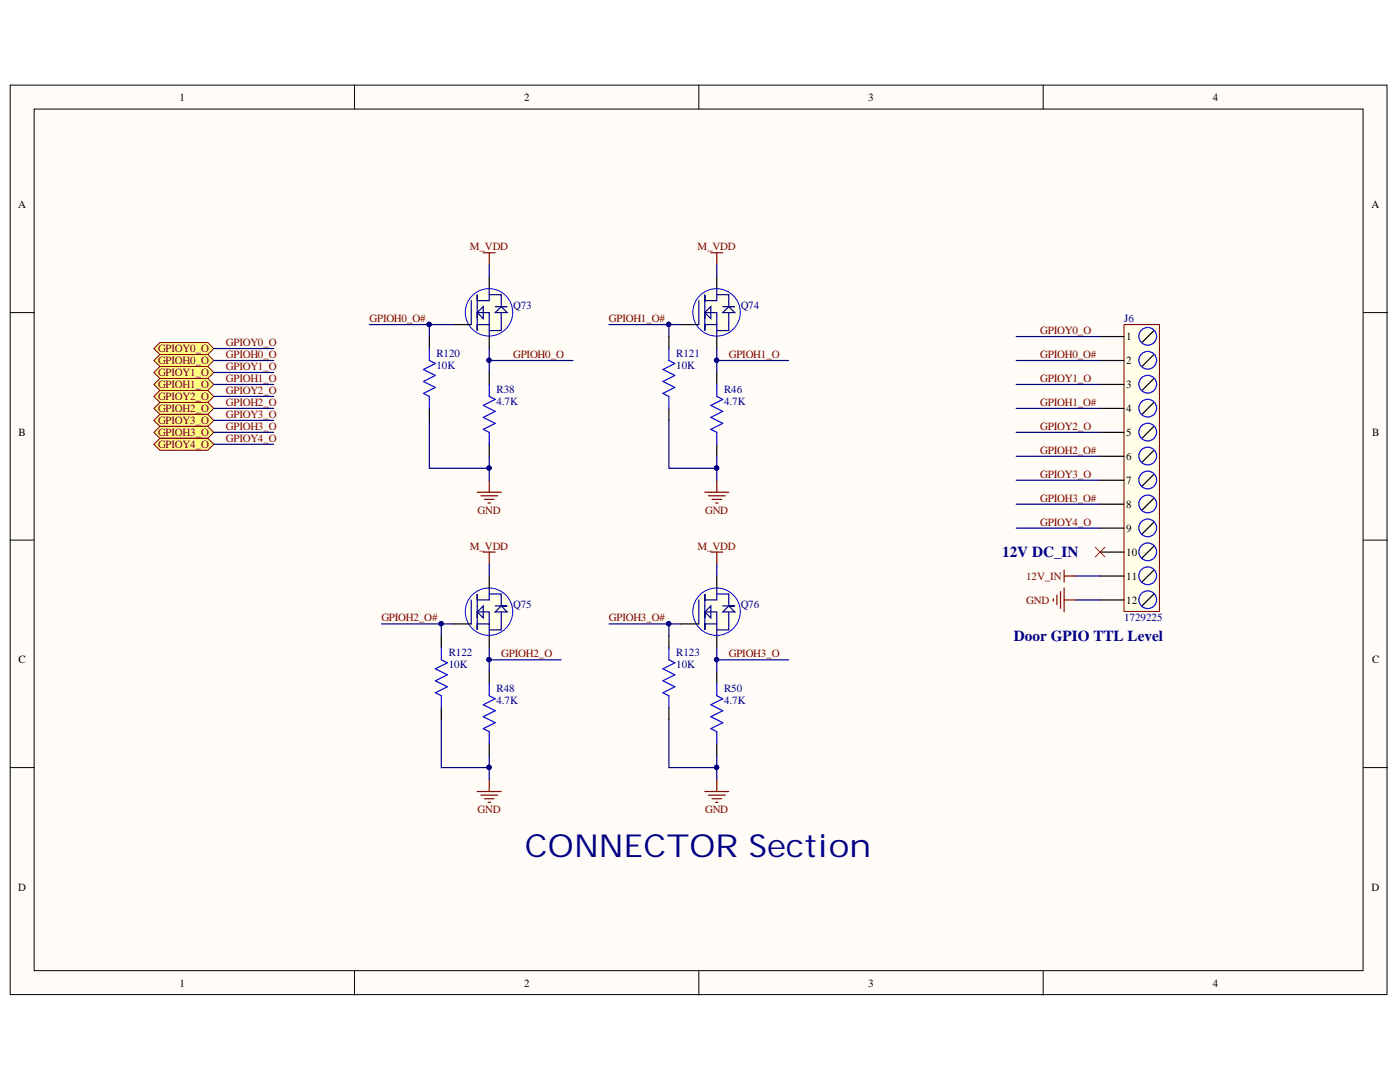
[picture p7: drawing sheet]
<svg xmlns="http://www.w3.org/2000/svg" width="279mm" height="216mm" viewBox="0 0 279 216" stroke-linecap="round" stroke-linejoin="round" font-family="sans-serif">
<g fill="#fffcf8" stroke="#000" stroke-width=".2">
<path d="M2 17h274.8v181.5h-274.8z"/>
<path d="M6.8 21.8h265.2v171.9h-265.2z"/>
</g>
<path d="M70.7 17v4.8M139.5 17v4.8M208.2 17v4.8M2 62.4h4.8M272.1 62.4h4.8M2 107.8h4.8M272.1 107.8h4.8M2 153.2h4.8M272.1 153.2h4.8M70.7 193.8v4.8M139.5 193.8v4.8M208.2 193.8v4.8" fill="none" stroke="#000" stroke-width=".2"/>
<path d="M210.2 119.5v.5M210.9 118.8v1.9M211.7 118v3.4M212.4 113.7v2.4M212.4 117.3v4.8M212.4 114.9h2.4M212.4 119.7h2.4" fill="none" stroke="#800000" stroke-width=".24"/>
<g fill="#ffff80" stroke="#800000" stroke-width=".2">
<path d="M30.7 69.5l1.2-1.1h9.6l1.2 1.1-1.2 1.2h-9.6z" fill-rule="evenodd"/>
<path d="M30.7 71.9l1.2-1.2h9.6l1.2 1.2-1.2 1.2h-9.6z" fill-rule="evenodd"/>
<path d="M30.7 74.3l1.2-1.2h9.6l1.2 1.2-1.2 1.2h-9.6z" fill-rule="evenodd"/>
<path d="M30.7 76.7l1.2-1.2h9.6l1.2 1.2-1.2 1.2h-9.6z" fill-rule="evenodd"/>
<path d="M30.7 79.1l1.2-1.2h9.6l1.2 1.2-1.2 1.2h-9.6z" fill-rule="evenodd"/>
<path d="M30.7 81.5l1.2-1.2h9.6l1.2 1.2-1.2 1.2h-9.6z" fill-rule="evenodd"/>
<path d="M30.7 83.9l1.2-1.2h9.6l1.2 1.2-1.2 1.2h-9.6z" fill-rule="evenodd"/>
<path d="M30.7 86.3l1.2-1.2h9.6l1.2 1.2-1.2 1.2h-9.6z" fill-rule="evenodd"/>
<path d="M30.7 88.7l1.2-1.2h9.6l1.2 1.2-1.2 1.2h-9.6z" fill-rule="evenodd"/>
</g>
<path d="M97.6 74.3v2.4M143.1 74.3v2.4M97.6 88.7v2.3M143.1 88.7v2.3M97.6 134.1v2.3M143.1 134.1v2.3M97.6 148.4v2.4M143.1 148.4v2.4" fill="none" stroke="#000" stroke-width=".24"/>
<path d="M97.6 76.7v2.4l1.2 .6-2.4 1.2 2.4 1.2-2.4 1.2 2.4 1.2-2.4 1.2 1.2 .6v2.4M143.1 76.7v2.4l1.1 .6-2.3 1.2 2.3 1.2-2.3 1.2 2.3 1.2-2.3 1.2 1.2 .6v2.4M97.6 136.4v2.4l1.2 .6-2.4 1.2 2.4 1.2-2.4 1.2 2.4 1.2-2.4 1.2 1.2 .6v2.4M143.1 136.4v2.4l1.1 .6-2.3 1.2 2.3 1.2-2.3 1.2 2.3 1.2-2.3 1.2 1.2 .6v2.4" fill="none" stroke="#00f" stroke-width=".24"/>
<path d="M218.6 109.2l1.9 1.9M220.5 109.2l-1.9 1.9" fill="none" stroke="#f00" stroke-width=".2"/>
<path d="M224.3 64.8h7.1v57.2h-7.1z" fill="#ffffe8" stroke="#800000" stroke-width=".2"/>
<g fill="none" stroke="#000" stroke-width=".24">
<path d="M219.5 67.2h4.8M219.5 71.9h4.8M219.5 76.7h4.8M230.3 66l-2.4 2.4M230.3 70.7l-2.4 2.4M230.3 75.5l-2.4 2.4M219.5 81.5h4.8M219.5 86.3h4.8M219.5 91h4.8M219.5 95.8h4.8M230.3 80.3l-2.4 2.4M230.3 85.1l-2.4 2.4"/>
<path d="M230.3 89.9l-2.4 2.3M230.3 94.6l-2.4 2.4M230.3 99.4l-2.4 2.4M219.5 100.6h4.8M219.5 105.4h4.8M219.5 110.2h4.8M219.5 114.9h4.8M219.5 119.7h4.8M230.3 104.2l-2.4 2.4M230.3 109l-2.4 2.4M230.3 113.7l-2.4 2.4M230.3 118.5l-2.4 2.4"/>
</g>
<g fill="none" stroke="#00f" stroke-width=".24">
<circle cx="229.1" cy="67.1" r="1.77"/>
<circle cx="229.1" cy="76.7" r="1.77"/>
<circle cx="229.1" cy="71.9" r="1.77"/>
<circle cx="229.1" cy="95.8" r="1.77"/>
<circle cx="229.1" cy="86.2" r="1.77"/>
<circle cx="229.1" cy="91" r="1.77"/>
<circle cx="229.1" cy="81.4" r="1.77"/>
<circle cx="229.1" cy="114.9" r="1.77"/>
<circle cx="229.1" cy="105.3" r="1.77"/>
<circle cx="229.1" cy="110.1" r="1.77"/>
<circle cx="229.1" cy="119.7" r="1.77"/>
<circle cx="229.1" cy="100.6" r="1.77"/>
</g>
<circle cx="143" cy="62.3" r="4.7" fill="#ffffe8" stroke="#00f" stroke-width=".2"/>
<path d="M143.1 55.2v2.4M135.9 64.8h3.6M143.1 67.2v2.3" fill="none" stroke="#000" stroke-width=".24"/>
<path d="M139.5 60v4.8M143.1 57.6v2.4h-2.4v-1.2v4.8v-1.2h2.4v2.4M143.1 58.8h2.3v2.4M140.7 63.6v2.4v-1.2h2.4v2.4M140.7 62.4l1.2-1.2v2.4zM144.2 61.2h2.4h-1.2M144.2 62.4l1.2-1.2 1.2 1.2zM145.4 62.4v3.6h-2.3" fill="none" stroke="#0c0087" stroke-width=".24"/>
<circle cx="97.6" cy="122.1" r="4.7" fill="#ffffe8" stroke="#00f" stroke-width=".2"/>
<path d="M97.6 114.9v2.4M90.5 124.5h3.6M97.6 126.9v2.4" fill="none" stroke="#000" stroke-width=".24"/>
<path d="M94.1 119.7v4.8M97.6 117.3v2.4h-2.4v-1.2v4.8v-1.2h2.4v2.4M97.6 118.5h2.4v2.4M95.2 123.3v2.4v-1.2h2.4v2.4M95.2 122.1l1.2-1.2v2.4zM98.8 120.9h2.4h-1.2M98.8 122.1l1.2-1.2 1.2 1.2zM100 122.1v3.6h-2.4" fill="none" stroke="#0c0087" stroke-width=".24"/>
<circle cx="143" cy="122.1" r="4.7" fill="#ffffe8" stroke="#00f" stroke-width=".2"/>
<path d="M143.1 114.9v2.4M135.9 124.5h3.6M143.1 126.9v2.4" fill="none" stroke="#000" stroke-width=".24"/>
<path d="M139.5 119.7v4.8M143.1 117.3v2.4h-2.4v-1.2v4.8v-1.2h2.4v2.4M143.1 118.5h2.3v2.4M140.7 123.3v2.4v-1.2h2.4v2.4M140.7 122.1l1.2-1.2v2.4zM144.2 120.9h2.4h-1.2M144.2 122.1l1.2-1.2 1.2 1.2zM145.4 122.1v3.6h-2.3" fill="none" stroke="#0c0087" stroke-width=".24"/>
<circle cx="97.6" cy="62.3" r="4.7" fill="#ffffe8" stroke="#00f" stroke-width=".2"/>
<path d="M97.6 55.2v2.4M85.7 67.2v2.3M90.5 64.8h3.6M97.6 67.2v2.3M133.5 67.2v2.3M85.7 81.5v2.4M133.5 81.5v2.4M88.1 126.9v2.4M133.5 126.9v2.4M88.1 141.2v2.4M133.5 141.2v2.4" fill="none" stroke="#000" stroke-width=".24"/>
<path d="M94.1 60v4.8M97.6 57.6v2.4h-2.4v-1.2v4.8v-1.2h2.4v2.4M97.6 58.8h2.4v2.4M95.2 63.6v2.4v-1.2h2.4v2.4M95.2 62.4l1.2-1.2v2.4zM98.8 61.2h2.4h-1.2M98.8 62.4l1.2-1.2 1.2 1.2zM100 62.4v3.6h-2.4" fill="none" stroke="#0c0087" stroke-width=".24"/>
<g fill="none" stroke="#800000" stroke-width=".24">
<path d="M96.4 50.4h2.4M97.6 50.4v2.4M141.9 50.4h2.3M143.1 50.4v2.4M95.2 98.2h4.8M96 98.9h3.3M96.7 99.6h1.9M97.6 95.8v2.4M140.7 98.2h4.7M141.4 98.9h3.3M142.1 99.6h1.9M143.1 95.8v2.4"/>
<path d="M96.4 110.2h2.4M97.4 100.4h.5M97.6 110.2v2.3M141.9 110.2h2.3M142.8 100.4h.5M143.1 110.2v2.3M95.2 157.9h4.8M96 158.7h3.3M96.7 159.4h1.9M97.6 155.6v2.3M140.7 157.9h4.7M141.4 158.7h3.3"/>
<path d="M142.1 159.4h1.9M143.1 155.6v2.3M97.4 160.1h.5M142.8 160.1h.5"/>
</g>
<g fill="none" stroke="#000080" stroke-width=".24">
<path d="M97.6 52.8v2.4M143.1 52.8v2.4M42.7 71.9h11.9M42.7 76.7h11.9M42.7 69.5h11.9M42.7 74.3h11.9M42.7 79.1h11.9M73.7 64.8h16.8M85.7 64.8v2.4M97.6 69.5v4.8M97.6 71.9h16.8M121.5 64.8h14.4"/>
<path d="M133.5 64.8v2.4M143.1 69.5v2.4h14.3M143.1 71.9v2.4M202.8 67.2h16.7M202.8 71.9h16.7M202.8 76.7h16.7M42.7 81.5h11.9M42.7 86.3h11.9M42.7 83.9h11.9M42.7 88.7h11.9M85.7 83.9v9.5h11.9v2.4M97.6 91v2.4"/>
<path d="M133.5 83.9v9.5h9.6M143.1 91v4.8M202.8 81.5h16.7M202.8 86.3h16.7M202.8 95.8h16.7M202.8 91h16.7M97.6 112.5v2.4M143.1 112.5v2.4M202.8 100.6h16.7M202.8 105.4h16.7M214.8 114.9h4.7M214.8 119.7h4.7"/>
<path d="M76.1 124.5h12M90.5 124.5h-2.4v2.4M97.6 129.3v2.4h14.4M97.6 131.7v2.4M121.5 124.5h12M135.9 124.5h-2.4v2.4M143.1 129.3v2.4M157.4 131.7h-14.3v2.4M88.1 143.6v9.6h9.5v-2.4M97.6 153.2v2.4M133.5 143.6v9.6h9.6v-2.4M143.1 153.2v2.4"/>
</g>
<g fill="#000080" stroke="#000080" stroke-width=".2">
<circle cx="97.6" cy="71.9" r=".43"/>
<circle cx="97.6" cy="93.4" r=".43"/>
<circle cx="85.6" cy="64.7" r=".43"/>
<circle cx="143" cy="71.9" r=".43"/>
<circle cx="143" cy="93.4" r=".43"/>
<circle cx="133.4" cy="64.7" r=".43"/>
<circle cx="97.6" cy="131.6" r=".43"/>
<circle cx="143" cy="131.6" r=".43"/>
<circle cx="97.6" cy="153.1" r=".43"/>
<circle cx="88" cy="124.4" r=".43"/>
<circle cx="133.4" cy="124.4" r=".43"/>
<circle cx="143" cy="153.1" r=".43"/>
</g>
<path d="M85.7 69.5v2.4l1.2 .6-2.4 1.2 2.4 1.2-2.4 1.2 2.4 1.2-2.4 1.2 1.2 .6v2.4M133.5 69.5v2.4l1.2 .6-2.4 1.2 2.4 1.2-2.4 1.2 2.4 1.2-2.4 1.2 1.2 .6v2.4M88.1 129.3v2.4l1.2 .6-2.4 1.2 2.4 1.1-2.4 1.2 2.4 1.2-2.4 1.2 1.2 .6v2.4M133.5 129.3v2.4l1.2 .6-2.4 1.2 2.4 1.1-2.4 1.2 2.4 1.2-2.4 1.2 1.2 .6v2.4" fill="none" stroke="#00f" stroke-width=".24"/>
<text font-size="6.3" fill="#000080" x="104.8" y="171">CONNECTOR Section</text>
<g font-size="3" fill="#000080">
<text x="200" y="111.2">12V DC_IN</text>
<text x="202.4" y="127.9">Door GPIO TTL Level</text>
</g>
<g font-size="2.2">
<text x="35.9" y="20.1">1</text>
<text x="104.6" y="20.1">2</text>
<text x="173.3" y="20.1">3</text>
<text x="242" y="20.1">4</text>
<text x="3.6" y="41.6">A</text>
<text x="273.7" y="41.6">A</text>
<text x="224.8" y="67.9">1</text>
<text x="224.8" y="72.7">2</text>
<text x="224.8" y="77.4">3</text>
<text x="224.8" y="82.2">4</text>
<text x="3.7" y="87">B</text>
<text x="224.8" y="87">5</text>
<text x="273.8" y="87">B</text>
<text x="224.8" y="91.8">6</text>
<text x="224.8" y="96.5">7</text>
<text x="224.8" y="101.4">8</text>
<text x="224.8" y="106.1">9</text>
<text x="224.8" y="110.9">10</text>
<text x="224.8" y="115.6">11</text>
<text x="224.8" y="120.5">12</text>
<text x="3.7" y="132.4">C</text>
<text x="273.8" y="132.4">C</text>
<text x="3.6" y="177.8">D</text>
<text x="273.7" y="177.8">D</text>
<text x="35.9" y="196.9">1</text>
<text x="104.6" y="196.9">2</text>
<text x="173.3" y="196.9">3</text>
<text x="242" y="196.9">4</text>
</g>
<g font-size="2.2" fill="#800000">
<text x="93.8" y="50">M_VDD</text>
<text x="139.2" y="50">M_VDD</text>
<text x="73.7" y="64.3">GPIOH0_O#</text>
<text x="121.5" y="64.3">GPIOH1_O#</text>
<text x="31.5" y="70.2">GPIOY0_O</text>
<text x="45.1" y="71.4">GPIOH0_O</text>
<text x="45.1" y="69.1">GPIOY0_O</text>
<text x="102.4" y="71.4">GPIOH0_O</text>
<text x="145.4" y="71.4">GPIOH1_O</text>
<text x="207.6" y="66.7">GPIOY0_O</text>
<text x="207.6" y="71.4">GPIOH0_O#</text>
<text x="31.5" y="72.7">GPIOH0_O</text>
<text x="31.5" y="75.1">GPIOY1_O</text>
<text x="31.5" y="77.4">GPIOH1_O</text>
<text x="45.1" y="73.9">GPIOY1_O</text>
<text x="45.1" y="76.2">GPIOH1_O</text>
<text x="207.6" y="76.2">GPIOY1_O</text>
<text x="31.5" y="79.8">GPIOY2_O</text>
<text x="31.5" y="82.2">GPIOH2_O</text>
<text x="45.1" y="78.6">GPIOY2_O</text>
<text x="45.1" y="81.1">GPIOH2_O</text>
<text x="45.1" y="83.4">GPIOY3_O</text>
<text x="207.6" y="81.1">GPIOH1_O#</text>
<text x="31.5" y="84.6">GPIOY3_O</text>
<text x="31.5" y="87">GPIOH3_O</text>
<text x="31.5" y="89.3">GPIOY4_O</text>
<text x="45.1" y="85.8">GPIOH3_O</text>
<text x="45.1" y="88.2">GPIOY4_O</text>
<text x="207.6" y="85.8">GPIOY2_O</text>
<text x="207.6" y="95.3">GPIOY3_O</text>
<text x="207.6" y="90.6">GPIOH2_O#</text>
<text x="207.6" y="100.2">GPIOH3_O#</text>
<text x="95.3" y="102.5">GND</text>
<text x="140.7" y="102.5">GND</text>
<text x="207.6" y="104.9">GPIOY4_O</text>
<text x="93.8" y="109.7">M_VDD</text>
<text x="139.2" y="109.7">M_VDD</text>
<text x="204.8" y="115.6">12V_IN</text>
<text x="76.1" y="124">GPIOH2_O#</text>
<text x="121.5" y="124">GPIOH3_O#</text>
<text x="204.8" y="120.5">GND</text>
<text x="100" y="131.2">GPIOH2_O</text>
<text x="145.4" y="131.2">GPIOH3_O</text>
<text x="95.3" y="162.3">GND</text>
<text x="140.7" y="162.3">GND</text>
</g>
<g font-size="2.2" fill="#000080">
<text x="102.4" y="61.7">Q73</text>
<text x="147.8" y="61.7">Q74</text>
<text x="224.3" y="64.3">J6</text>
<text x="87.1" y="71.3">R120</text>
<text x="135" y="71.3">R121</text>
<text x="87.1" y="73.6">10K</text>
<text x="135" y="73.6">10K</text>
<text x="99.1" y="78.4">R38</text>
<text x="99.1" y="80.8">4.7K</text>
<text x="144.5" y="78.4">R46</text>
<text x="144.5" y="80.8">4.7K</text>
<text x="102.4" y="121.4">Q75</text>
<text x="147.8" y="121.4">Q76</text>
<text x="224.3" y="124">1729225</text>
<text x="89.6" y="130.9">R122</text>
<text x="135" y="130.9">R123</text>
<text x="89.6" y="133.4">10K</text>
<text x="135" y="133.4">10K</text>
<text x="99.1" y="138.1">R48</text>
<text x="99.1" y="140.5">4.7K</text>
<text x="144.5" y="138.1">R50</text>
<text x="144.5" y="140.5">4.7K</text>
</g>
</svg>
